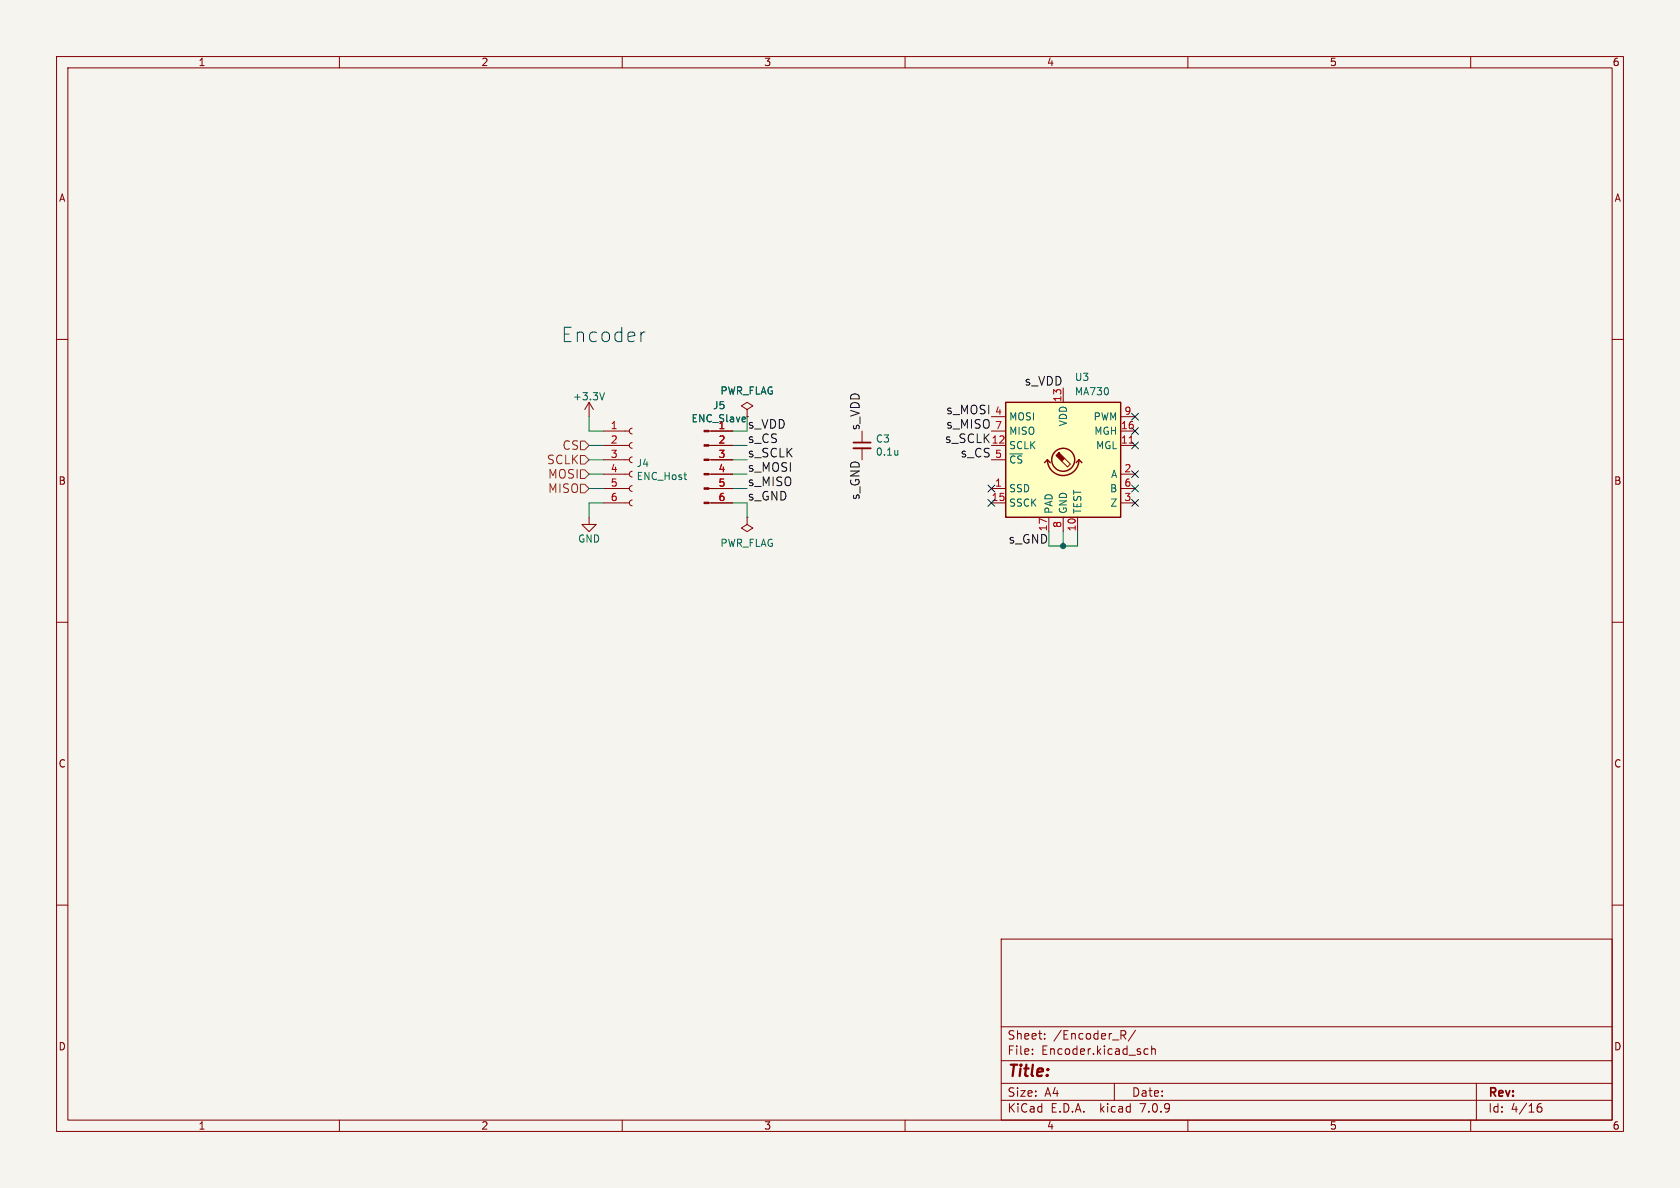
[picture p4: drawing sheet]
<svg xmlns="http://www.w3.org/2000/svg" width="297mm" height="210mm" viewBox="0 0 297 210" stroke-linecap="round" stroke-linejoin="round" font-family="sans-serif">
<path d="M0 0h297v210h-297z" fill="#f5f4ef" stroke="#f5f4ef" stroke-width=".18"/>
<g fill="none" stroke="#840000" stroke-width=".18">
<path d="M10 10h277v190h-277zM12 12h273v186h-273zM60 10v2M110 10v2M160 10v2M210 10v2M260 10v2M10 60h2M285 60h2M104.1 71.1l-.7 1.3M104.1 71.1v2.6M104.1 71.1l.8 1.3"/>
<path d="M106.7 78.7h4.6M106.7 76.2h4.6M111.8 78.2l-.4 .2-.1 .3 .1 .4 .4 .1M111.8 75.7l-.4 .1-.1 .4 .1 .4 .4 .1M125.3 78.7h4.2M125.3 76.2h4.2M132.1 72.4l1-.6-1-.7-1 .7 1 .6v1.3M152.4 76.2v2M152.4 79.2v2.1M175.3 78.7h2.5M175.3 76.2h2.5M175.3 73.7h2.5"/>
<path d="M188 68.6v2.5M198.1 78.7h2.6M198.1 76.2h2.6M198.1 73.7h2.6M104.1 91.4v1.3h1.3l-1.3 1.3-1.2-1.3h1.2M106.7 88.9h4.6M106.7 86.4h4.6M106.7 83.8h4.6M106.7 81.3h4.6M111.8 88.4l-.4 .1-.1 .4 .1 .4 .4 .1M111.8 85.9l-.4 .1-.1 .3 .1 .4 .4 .2M111.8 83.3l-.4 .1-.1 .4 .1 .4 .4 .1"/>
<path d="M111.8 80.8l-.4 .1-.1 .4 .1 .3 .4 .2M125.3 88.9h4.2M125.3 86.4h4.2M125.3 83.8h4.2M125.3 81.3h4.2M132.1 91.4v1.3l1 .6-1 .7-1-.7 1-.6M132.1 91.4h.1M175.3 88.9h2.5M175.3 86.4h2.5M175.3 81.3h2.5M185.4 91.4v2.6M188 91.4v2.6"/>
<path d="M188.2 81l1 1-.5 .6-1-1.1M190.5 91.4v2.6M198.1 88.9h2.6M198.1 86.4h2.6M198.1 83.8h2.6M10 110h2M285 110h2M10 160h2M285 160h2M177 166h108v32h-108zM60 198v2M110 198v2"/>
<path d="M160 198v2M177 194.5h108M177 191.5h108M177 187.5h108M177 181.5h108M182.5 186.3v.1M182.5 185.5v.1M184.7 183.6v.1M184.7 182.8v.1M197 191.5v3M198.2 182.2h.5l.3 .3-.1 .4-.7 .1M198.5 183l.5 .7"/>
<path d="M200.7 182.1l-1.2 2M202.3 186.3l.2 .1 .5-.1M203 185.5l-.5-.1-.2 .1M203.6 185.5l.2-.1 .4 .1v.9M203.6 184.9v1.5M210 198v2M260 198v2M261 191.5v6.5M271.7 196l.3-.3h.5l.1 .3v.3l-.3 .3h-.3l-.3-.3M272.5 195.1a.6 .6 0 0 0-.8 .6"/>
</g>
<path d="M150.9 79.2h3" fill="none" stroke="#840000" stroke-width=".33"/>
<path d="M150.9 78.2h3" fill="none" stroke="#840000" stroke-width=".3"/>
<path d="M106.9 69.4l-.5 1.3M158.7 79.6v.9M158.7 80.3v.1" fill="none" stroke="#006464" stroke-width=".18"/>
<g fill="#840000" stroke="#840000" stroke-width=".18">
<path d="M124.5 88.8h.8v.2h-.8z"/>
<path d="M124.5 86.2h.8v.3h-.8z"/>
<path d="M124.5 83.7h.8v.2h-.8z"/>
<path d="M124.5 81.2h.8v.2h-.8z"/>
<path d="M124.5 78.6h.8v.3h-.8z"/>
<path d="M124.5 76.1h.8v.2h-.8z"/>
<path d="M187.2 80l1 1-.5 .5-1-1 .5-.5 .1 .1z"/>
</g>
<path d="M177.8 71.1h20.3v20.3h-20.3z" fill="#ffffc2" stroke="#ffffc2" stroke-width=".18"/>
<g fill="none" stroke="#840000" stroke-width=".25">
<path d="M177.8 71.1h20.3v20.3h-20.3zM185.2 81.3a2.79 2.79 0 0 0 2.8 2.8 2.79 2.79 0 0 0 2.8-2.8M185.2 81.3l-.5 .5M185.2 81.3l.5 .5M190.8 81.3l-.6 .5M190.8 81.3l.5 .5"/>
<circle cx="188" cy="81.3" r="2.03"/>
</g>
<path d="M199.6 78.3h.8" fill="none" stroke="#a90000" stroke-width=".18"/>
<path d="M102.6 78h.8l.7 .7-.7 .8h-.8zM102.6 85.6h.8l.7 .8-.7 .7h-.8zM102.6 80.5h.8l.7 .8-.7 .7h-.8zM102.6 83.1h.8l.7 .7-.7 .8h-.8z" fill="none" stroke="#725600" stroke-width=".18"/>
<path d="M114 58.7h-.2l-.4 .2" fill="none" stroke="#0000c2" stroke-width=".18"/>
<g fill="none" stroke="#009600" stroke-width=".18">
<path d="M104.1 73.7v2.5h2.6M104.1 78.7h2.6M129.5 76.2h2.6M129.5 78.7h2.6M104.1 81.3h2.6M104.1 83.8h2.6M104.1 86.4h2.6M106.7 88.9h-2.6v2.5M129.5 81.3h2.6M129.5 83.8h2.6M129.5 88.9h2.6v2.5M129.5 86.4h2.6"/>
<path d="M188 94v2.5M190.5 94v2.5h-5.1"/>
</g>
<g fill="none" stroke="#000084" stroke-width=".18">
<path d="M200.1 78.1l1.2 1.2M200.1 75.6l1.2 1.2M200.1 73.1l1.2 1.2M201.3 78.1l-1.2 1.2M201.3 75.6l-1.2 1.2M201.3 73.1l-1.2 1.2M174.7 85.8l1.2 1.2M174.7 88.3l1.2 1.2M175.9 85.8l-1.2 1.2M175.9 88.3l-1.2 1.2M200.1 83.2l1.2 1.2M200.1 85.8l1.2 1.2"/>
<path d="M200.1 88.3l1.2 1.2M201.3 83.2l-1.2 1.2M201.3 85.8l-1.2 1.2M201.3 88.3l-1.2 1.2"/>
</g>
<circle cx="188" cy="96.5" r=".46" fill="#009600" stroke="#009600" stroke-width=".18"/>
<text font-size="3.5" fill="#0000c2" x="99.1" y="60.7">Encoder</text>
<text font-size="2.8" fill="#840000" x="178" y="190.9">Title:</text>
<g font-size="2.1" fill="#0f0f0f">
<text x="181.1" y="68.3">s_VDD</text>
<text x="152.1" y="76.2" transform="rotate(-90 152.1 76.2)">s_VDD</text>
<text x="167.2" y="75.9">s_MISO</text>
<text x="167.2" y="73.3">s_MOSI</text>
<text x="132.1" y="78.4">s_CS</text>
<text x="132.1" y="83.5">s_MOSI</text>
<text x="132.1" y="81">s_SCLK</text>
<text x="167" y="78.4">s_SCLK</text>
<text x="169.7" y="81">s_CS</text>
<text x="132.1" y="88.6">s_GND</text>
<text x="132.1" y="86">s_MISO</text>
<text x="152.1" y="88.5" transform="rotate(-90 152.1 88.5)">s_GND</text>
</g>
<text font-size="2.1" fill="#006464" x="132.1" y="75.9">s_VDD</text>
<g font-size="2.1" fill="#725600">
<text x="96.6" y="82.3">SCLK</text>
<text x="99.4" y="79.7">CS</text>
<text x="96.8" y="87.4">MISO</text>
<text x="96.8" y="84.8">MOSI</text>
</g>
<text font-size="2.1" fill="#009600" x="178.2" y="96.2">s_GND</text>
<g font-size="2.1" fill="#840000">
<text x="178" y="184">Sheet:</text>
<text x="186.2" y="184">/Encoder_R/</text>
<text x="178" y="186.7">File:</text>
<text x="184.1" y="186.7">Encoder.kicad_sch</text>
<text x="178" y="196.9">KiCad</text>
<text x="178" y="194.1">Size:</text>
<text x="184.7" y="194.1">A4</text>
<text x="185.7" y="196.9">E.D.A.</text>
<text x="194.6" y="196.9">kicad</text>
<text x="200" y="194.1">Date:</text>
<text x="201.8" y="196.9">7.0.9</text>
<text x="263" y="194.3">Rev:</text>
<text x="263" y="196.9">Id:</text>
<text x="267.1" y="196.9">4/16</text>
</g>
<g font-size="1.8" fill="#840000">
<text x="35" y="11.9">1</text>
<text x="85" y="11.9">2</text>
<text x="135" y="11.9">3</text>
<text x="185" y="11.9">4</text>
<text x="235" y="11.9">5</text>
<text x="285" y="11.9">6</text>
<text x="10.3" y="35.9">A</text>
<text x="285.3" y="35.9">A</text>
<text x="10.3" y="85.9">B</text>
<text x="285.3" y="85.9">B</text>
<text x="10.3" y="135.9">C</text>
<text x="285.3" y="135.9">C</text>
<text x="10.3" y="185.9">D</text>
<text x="285.3" y="185.9">D</text>
<text x="35" y="199.9">1</text>
<text x="85" y="199.9">2</text>
<text x="135" y="199.9">3</text>
<text x="185" y="199.9">4</text>
<text x="235" y="199.9">5</text>
<text x="285" y="199.9">6</text>
</g>
<g font-size="1.8" fill="#006464">
<text x="101.2" y="71">+3.3V</text>
<text x="127.3" y="70">PWR_FLAG</text>
<text x="189.9" y="67.5">U3</text>
<text x="189.9" y="70.1">MA730</text>
<text x="122.2" y="74.9">ENC_Slave</text>
<text x="126" y="72.5">J5</text>
<text x="178.3" y="74.5">MOSI</text>
<text x="178.3" y="77.1">MISO</text>
<text x="188.8" y="75.5" transform="rotate(-90 188.8 75.5)">VDD</text>
<text x="193.2" y="74.5">PWM</text>
<text x="193.4" y="77.1">MGH</text>
<text x="112.5" y="82.8">J4</text>
<text x="154.7" y="78.4">C3</text>
<text x="154.7" y="80.7">0.1u</text>
<text x="178.3" y="79.6">SCLK</text>
<text x="178.3" y="82.1">~{CS}</text>
<text x="193.7" y="79.6">MGL</text>
<text x="112.5" y="85.1">ENC_Host</text>
<text x="178.3" y="87.2">SSD</text>
<text x="178.3" y="89.8">SSCK</text>
<text x="196.1" y="87.2">B</text>
<text x="196.2" y="89.8">Z</text>
<text x="196.3" y="84.7">A</text>
<text x="186.3" y="90.9" transform="rotate(-90 186.3 90.9)">PAD</text>
<text x="188.8" y="90.9" transform="rotate(-90 188.8 90.9)">GND</text>
<text x="191.4" y="90.9" transform="rotate(-90 191.4 90.9)">TEST</text>
<text x="102.1" y="96.1">GND</text>
<text x="127.3" y="96.9">PWR_FLAG</text>
</g>
<g font-size="1.8" fill="#a90000">
<text x="187.7" y="71.2" transform="rotate(-90 187.7 71.2)">13</text>
<text x="107.9" y="75.9">1</text>
<text x="126.9" y="75.9">1</text>
<text x="175.8" y="73.4">4</text>
<text x="175.8" y="75.9">7</text>
<text x="198.1" y="75.9">16</text>
<text x="198.7" y="73.4">9</text>
<text x="107.9" y="78.5">2</text>
<text x="107.9" y="81">3</text>
<text x="107.9" y="83.6">4</text>
<text x="126.9" y="78.5">2</text>
<text x="126.9" y="81">3</text>
<text x="126.9" y="83.6">4</text>
<text x="175.2" y="78.5">12</text>
<text x="175.8" y="81">5</text>
<text x="198.1" y="78.5">11</text>
<text x="198.7" y="83.6">2</text>
<text x="107.9" y="86.1">5</text>
<text x="107.9" y="88.6">6</text>
<text x="126.9" y="86.1">5</text>
<text x="126.9" y="88.6">6</text>
<text x="175.2" y="88.6">15</text>
<text x="175.8" y="86.1">1</text>
<text x="198.7" y="88.6">3</text>
<text x="198.7" y="86.1">6</text>
<text x="185.2" y="94" transform="rotate(-90 185.2 94)">17</text>
<text x="187.7" y="93.4" transform="rotate(-90 187.7 93.4)">8</text>
<text x="190.2" y="94" transform="rotate(-90 190.2 94)">10</text>
</g>
</svg>
